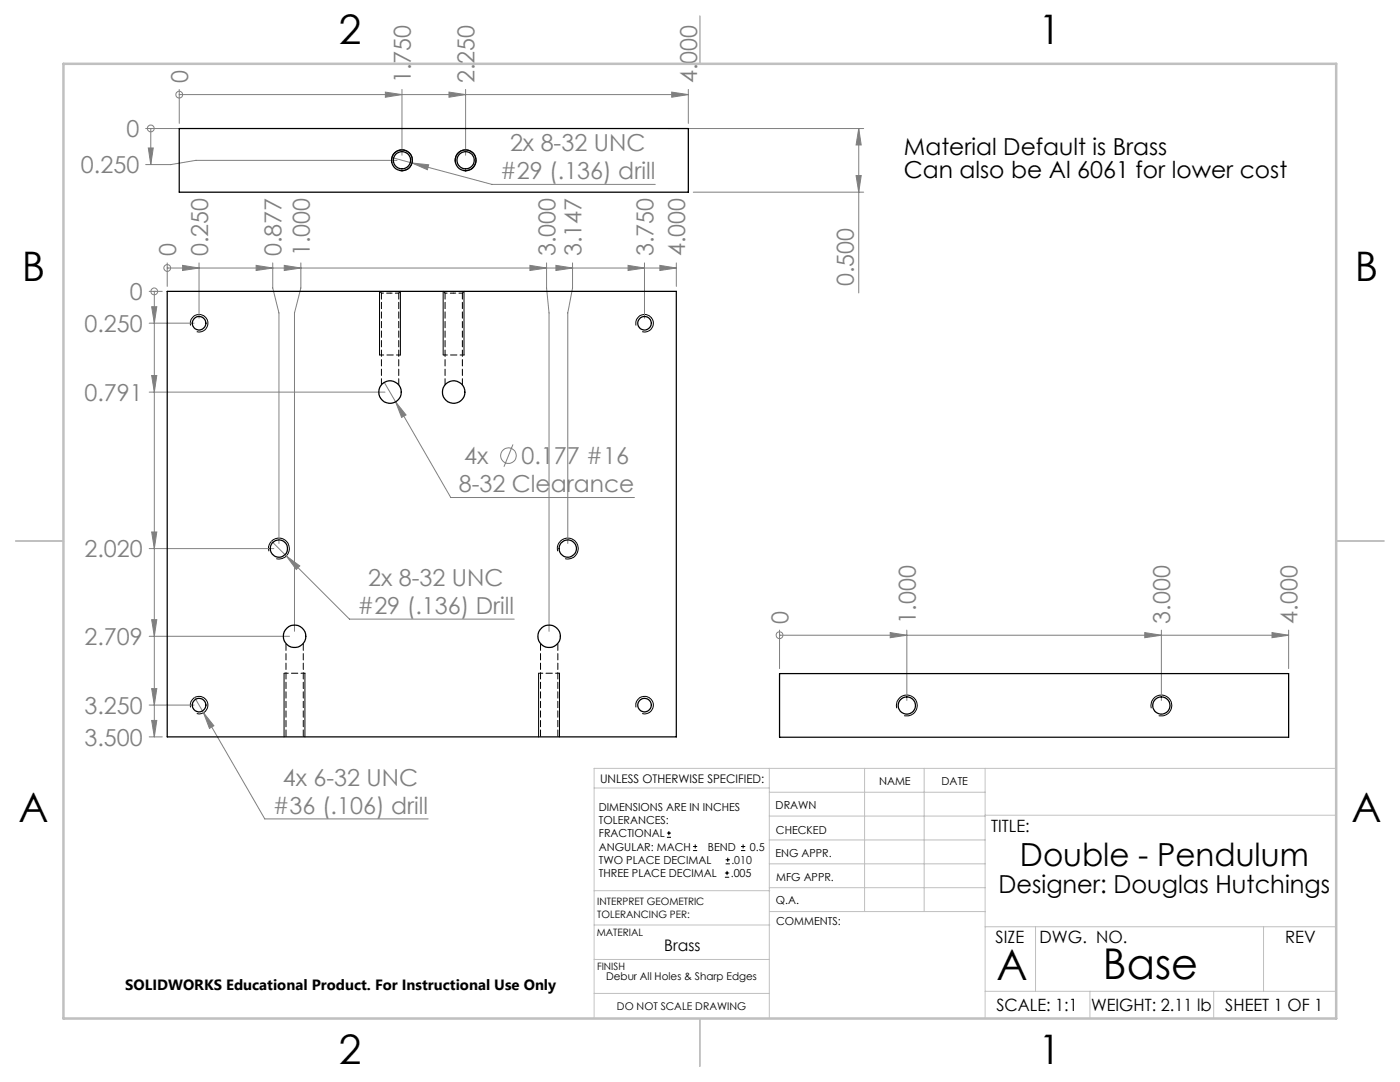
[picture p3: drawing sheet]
<svg xmlns="http://www.w3.org/2000/svg" width="279mm" height="216mm" viewBox="0 0 279 216" stroke-linecap="round" stroke-linejoin="round" font-family="sans-serif">
<g fill="none" stroke="#808080" stroke-width=".2">
<path d="M35.8 18.9h.1M35.8 17.9v6.7M35.8 18.9h101.6M76.9 18.4l3.3 .5-3.3 .5zM80.2 17.9v13.1M89.6 18.4l3.3 .5-3.3 .5zM92.9 17.9v13.1M134.1 18.4l3.3 .5-3.3 .5zM137.4 17.9v6.7M29.1 25.6h6.7M29.6 29.5h1l-.5 3.3zM30.1 25.6v7.2"/>
<path d="M30.1 25.6h.1M78.2 31.4l4 1.1M79.2 32h-40.1l-5 .8h-5M82.2 32.5l3.3 .4-.2 1zM82.2 32.5l16 4.3h32.6M133.4 25.6h39M138.4 38.3h34M170.9 35h1l-.5 3.3zM171.4 25.6l.5 3.3h-1zM171.4 25.6v32.9M29.8 58.1h2.6M30.8 58.1h.1"/>
<path d="M30.8 58.1v88.9M33.4 53.5h.1M33.4 52.5v4.7M33.4 53.5h101.6M36.4 53l3.3 .5-3.3 .5zM39.7 52.5v11M51.1 53l3.3 .5-3.3 .5zM54.4 52.5v5l1.3 4.9v46M56.7 53l3.3 .5-3.3 .5zM60 52.5v5l-1.2 4.9v63.6M105.8 53l3.3 .5-3.3 .5zM109.1 52.5v5l.5 4.9v63.6"/>
<path d="M110.9 53l3.4 .5-3.4 .5zM114.3 52.5v5l-1 4.9v46M125.3 53l3.3 .5-3.3 .5zM128.6 52.5v11M131.7 53l3.3 .5-3.3 .5zM135 52.5v4.7M29.8 64.5h8.9M29.8 78.2h47M30.3 61.2h1l-.5 3.3zM30.3 74.9h1l-.5 3.3zM76.7 76.3l2.3 3.9M79 80.2l2 2.6-.8 .5z"/>
<path d="M79 80.2l11 19.1h36.6M102.4 88.7l-1.8 4.4M29.8 109.5h24.8M30.3 106.2h1l-.5 3.3zM54.2 108l15.5 15.5h32.9M57.1 110.9l2.7 2-.7 .7zM29.8 127h28M30.3 123.6h1l-.5 3.4zM30.3 137.4h1l-.5 3.3zM38.8 139.2l1.8 3M155.6 126.8h.1M155.6 125.7v7.7"/>
<path d="M155.6 126.8h101.6M177.7 126.2l3.3 .6-3.3 .4zM181 125.7v14.1M228.5 126.2l3.3 .6-3.3 .4zM231.8 125.7v14.1M253.9 126.2l3.3 .6-3.3 .4zM257.2 125.7v7.7M29.8 147h2.6M29.8 140.7h8.9M30.3 143.8h1l-.5 3.2zM40.6 142.2l2.1 2.6-.9 .5zM40.6 142.2l12.2 21.2h32.6"/>
<circle cx="35.8" cy="18.9" r=".68"/>
<circle cx="30.1" cy="25.6" r=".68"/>
<circle cx="30.8" cy="58.2" r=".68"/>
<circle cx="33.4" cy="53.5" r=".68"/>
<circle cx="101.5" cy="90.9" r="1.56"/>
<circle cx="155.6" cy="126.7" r=".68"/>
</g>
<g fill="none" stroke="#000" stroke-width=".2">
<path d="M78.2 32.5a2.09 2.09 0 0 1 1.8-2.6 2.09 2.09 0 0 1 2.3 2.3 2.09 2.09 0 0 1-2.6 1.8M90.9 32.5a2.09 2.09 0 0 1 1.8-2.6 2.09 2.09 0 0 1 2.3 2.3 2.09 2.09 0 0 1-2.6 1.8M75.7 58.1v12.7M79.9 58.1v12.7M88.4 58.1v12.7M92.6 58.1v12.7M38 64.9a1.75 1.75 0 0 1 1.6-2.2 1.75 1.75 0 0 1 1.9 1.9 1.75 1.75 0 0 1-2.2 1.6M126.9 64.9a1.75 1.75 0 0 1 1.6-2.2 1.75 1.75 0 0 1 1.9 1.9 1.75 1.75 0 0 1-2.2 1.6M53.7 110a2.08 2.08 0 0 1 1.8-2.6 2.08 2.08 0 0 1 2.2 2.2 2.08 2.08 0 0 1-2.6 1.9M111.3 110a2.09 2.09 0 0 1 1.8-2.6 2.09 2.09 0 0 1 2.3 2.2 2.09 2.09 0 0 1-2.6 1.9M56.7 134.3v12.7M60.9 134.3v12.7"/>
<path d="M107.5 134.3v12.7M111.7 134.3v12.7M38 141.1a1.75 1.75 0 0 1 1.6-2.2 1.75 1.75 0 0 1 1.9 1.9 1.75 1.75 0 0 1-2.2 1.6M126.9 141.1a1.75 1.75 0 0 1 1.6-2.2 1.75 1.75 0 0 1 1.9 1.9 1.75 1.75 0 0 1-2.2 1.6M179 141.3a2.09 2.09 0 0 1 1.8-2.6 2.09 2.09 0 0 1 2.3 2.3 2.09 2.09 0 0 1-2.7 1.8M229.8 141.3a2.09 2.09 0 0 1 1.8-2.6 2.09 2.09 0 0 1 2.3 2.3 2.09 2.09 0 0 1-2.7 1.8M133.1 167.1h.8M133.1 166.2h.8M133.5 165.8v.9M138.3 169.7h.8M138.3 168.9h.8M138.7 168.5v.8"/>
<path d="M144.7 175h.8M144.7 174.2h.8M144.8 172.4h.9M144.8 171.6h.9M145.1 173.8v.8M145.2 171.1v.9M147.9 169.7h.8M147.9 168.9h.8M148.3 168.5v.8"/>
</g>
<g fill="none" stroke="#c0c0c0" stroke-width=".2">
<path d="M118.6 157.2h34.9M153.5 153.3v49.9M153.5 158.1h43.1M172.5 153.3v28.6M184.4 153.3v28.6M196.6 153.3v49.9M266.7 153.3h-148.1v49.9M118.6 177.7h35M153.5 167.6h43.1M153.5 162.8h43.1M153.5 172.4h43.1M153.5 177.1h43.1"/>
<path d="M196.6 162.7h70.1M118.6 198.2h34.9M118.6 191.5h34.9M118.6 184.6h35M153.6 181.9h43M196.6 197.8h70.1M196.6 184.9h70.1M206.7 184.9v12.9M217.5 197.8v5.4M242.2 197.8v5.4M252.2 184.9v12.9"/>
</g>
<path d="M139.7 3.2v9.5M3.1 107.9h9.6M266.7 107.9h9.5M139.7 203.2v9.6" fill="none" stroke="#c0c0c0" stroke-width=".25"/>
<path d="M12.7 12.7h254v190.5h-254z" fill="none" stroke="#c0c0c0" stroke-width=".5"/>
<path d="M75.8 70.8h4.1M88.5 70.8h4.1M60.9 134.3h-4.2M111.7 134.3h-4.2" fill="none" stroke="#000" stroke-width=".2" stroke-dasharray="1.3 .6" stroke-dashoffset=".5"/>
<g fill="#808080">
<path d="M29.6 29.5h1l-.5 3.3z"/>
<path d="M30.3 61.2h1l-.5 3.3zM30.3 74.9h1l-.5 3.3zM30.3 143.8h1l-.5 3.2zM30.3 106.2h1l-.5 3.3zM30.3 123.6h1l-.5 3.4zM30.3 137.4h1l-.5 3.3z"/>
<path d="M36.4 53l3.3 .5-3.3 .5zM125.3 53l3.3 .5-3.3 .5zM131.7 53l3.3 .5-3.3 .5zM51.1 53l3.3 .5-3.3 .5zM56.7 53l3.3 .5-3.3 .5zM105.8 53l3.3 .5-3.3 .5zM110.9 53l3.4 .5-3.4 .5z"/>
<path d="M76.9 18.4l3.3 .5-3.3 .5zM89.6 18.4l3.3 .5-3.3 .5zM134.1 18.4l3.3 .5-3.3 .5zM177.7 126.2l3.3 .6-3.3 .4zM228.5 126.2l3.3 .6-3.3 .4zM253.9 126.2l3.3 .6-3.3 .4z"/>
<path d="M40.6 142.2l1.2 3.1 .9-.5zM79 80.2l1.2 3.1 .8-.5zM57.1 110.9l2 2.7 .7-.7zM82.2 32.5l3.1 1.4 .2-1z"/>
<path d="M171.4 25.6l.5 3.3h-1zM170.9 35h1l-.5 3.3z"/>
</g>
<g fill="none" stroke="#000" stroke-width=".25">
<path d="M35.8 25.6h101.6v12.7h-101.6zM33.4 58.1h101.6v88.9h-101.6zM155.6 134.4h101.6v12.7h-101.6z"/>
<circle cx="80.2" cy="32" r="2.09"/>
<circle cx="80.2" cy="32" r="1.71"/>
<circle cx="92.9" cy="32" r="2.09"/>
<circle cx="92.9" cy="32" r="1.71"/>
<circle cx="39.7" cy="64.5" r="1.37"/>
<circle cx="77.8" cy="78.2" r="2.25"/>
<circle cx="90.5" cy="78.2" r="2.25"/>
<circle cx="128.6" cy="64.5" r="1.37"/>
<circle cx="55.7" cy="109.4" r="1.72"/>
<circle cx="113.3" cy="109.4" r="1.72"/>
<circle cx="58.8" cy="127" r="2.25"/>
<circle cx="109.6" cy="127" r="2.25"/>
<circle cx="39.7" cy="140.7" r="1.37"/>
<circle cx="128.6" cy="140.7" r="1.37"/>
<circle cx="181" cy="140.8" r="1.71"/>
<circle cx="231.8" cy="140.8" r="1.71"/>
</g>
<path d="M76.1 58.5h1.8M77.9 58.5h1.7M88.8 58.5h1.8M90.6 58.5h1.7" fill="none" stroke="#000" stroke-width=".2" stroke-dasharray="1.3 .6" stroke-dashoffset=".9"/>
<path d="M75.8 58.1l.3 .4M79.6 58.5l.3-.4M88.5 58.1l.3 .4M92.3 58.5l.3-.4" fill="none" stroke="#000" stroke-width=".2" stroke-dasharray="1.3 .6"/>
<path d="M76.1 58.5v18.3M88.8 58.5v18.3M79.6 76.8v-18.3M92.3 76.8v-18.3" fill="none" stroke="#000" stroke-width=".2" stroke-dasharray="1.3 .6" stroke-dashoffset=".1"/>
<path d="M57.1 128.4v18.6M107.9 128.4v18.6M60.5 147v-18.6M111.3 147v-18.6" fill="none" stroke="#000" stroke-width=".2" stroke-dasharray="1.3 .6" stroke-dashoffset="-.1"/>
<g font-size="8.5">
<text x="198.9" y="195.5">A</text>
<text x="220.1" y="195.4">Base</text>
</g>
<g font-size="8.1">
<text x="67.6" y="8.9">2</text>
<text x="207.3" y="8.9">1</text>
<text x="4.4" y="56.2">B</text>
<text x="270.4" y="56.2">B</text>
<text x="3.7" y="164.1">A</text>
<text x="269.7" y="164.1">A</text>
<text x="67.6" y="212.4">2</text>
<text x="207.3" y="212.4">1</text>
</g>
<text font-size="6.3" x="203.6" y="172.9">Double - Pendulum</text>
<text font-size="4.9" x="199.3" y="178.1">Designer: Douglas Hutchings</text>
<g font-size="4.7" fill="#808080">
<text x="37.6" y="16.6" transform="rotate(-90 37.6 16.6)">0</text>
<text x="82" y="16.6" transform="rotate(-90 82 16.6)">1.750</text>
<text x="94.7" y="16.6" transform="rotate(-90 94.7 16.6)">2.250</text>
<text x="139.2" y="16.6" transform="rotate(-90 139.2 16.6)">4.000</text>
<text x="25.2" y="27.4">0</text>
<text x="16.2" y="34.6">0.250</text>
<text x="99.8" y="35.8">#29 (.136) drill</text>
<text x="101.8" y="30.2">2x 8-32 UNC</text>
<text x="35.2" y="51.1" transform="rotate(-90 35.2 51.1)">0</text>
<text x="41.5" y="51.1" transform="rotate(-90 41.5 51.1)">0.250</text>
<text x="56.2" y="51.1" transform="rotate(-90 56.2 51.1)">0.877</text>
<text x="61.8" y="51.1" transform="rotate(-90 61.8 51.1)">1.000</text>
<text x="110.9" y="51.1" transform="rotate(-90 110.9 51.1)">3.000</text>
<text x="116" y="51.1" transform="rotate(-90 116 51.1)">3.147</text>
<text x="130.4" y="51.1" transform="rotate(-90 130.4 51.1)">3.750</text>
<text x="136.8" y="51.1" transform="rotate(-90 136.8 51.1)">4.000</text>
<text x="25.9" y="59.9">0</text>
<text x="170.4" y="57.2" transform="rotate(-90 170.4 57.2)">0.500</text>
<text x="16.9" y="66.2">0.250</text>
<text x="16.9" y="80">0.791</text>
<text x="92.7" y="92.6">4x</text>
<text x="104.1" y="92.6">0.177 #16</text>
<text x="91.6" y="98.2">8-32 Clearance</text>
<text x="16.9" y="111.2">2.020</text>
<text x="73.5" y="117">2x 8-32 UNC</text>
<text x="71.4" y="122.5">#29 (.136) Drill</text>
<text x="157.4" y="124.4" transform="rotate(-90 157.4 124.4)">0</text>
<text x="182.8" y="124.4" transform="rotate(-90 182.8 124.4)">1.000</text>
<text x="233.6" y="124.4" transform="rotate(-90 233.6 124.4)">3.000</text>
<text x="259" y="124.4" transform="rotate(-90 259 124.4)">4.000</text>
<text x="16.9" y="128.7">2.709</text>
<text x="16.9" y="142.5">3.250</text>
<text x="16.9" y="148.8">3.500</text>
<text x="56.4" y="156.8">4x 6-32 UNC</text>
<text x="54.4" y="162.4">#36 (.106) drill</text>
</g>
<g font-size="4.7">
<text x="180.4" y="31">Material Default is Brass</text>
<text x="180.4" y="35.6">Can also be Al 6061 for lower cost</text>
</g>
<g font-size="3.4">
<text x="197.8" y="166">TITLE:</text>
<text x="198.7" y="188.1">SIZE</text>
<text x="207.5" y="188.1">DWG. NO.</text>
<text x="256.5" y="188.2">REV</text>
<text x="198.8" y="201.7">SCALE: 1:1</text>
<text x="217.7" y="201.8">WEIGHT: 2.11 lb</text>
<text x="244.5" y="201.7">SHEET 1 OF 1</text>
</g>
<text font-size="3.2" x="132.6" y="189.7">Brass</text>
<text font-size="3" x="25" y="197.6">SOLIDWORKS Educational Product. For Instructional Use Only</text>
<text font-size="2.4" x="119.8" y="156.2">UNLESS OTHERWISE SPECIFIED:</text>
<g font-size="2.2">
<text x="119.5" y="161.8">DIMENSIONS ARE IN INCHES</text>
<text x="154.8" y="161.4">DRAWN</text>
<text x="175.4" y="156.6">NAME</text>
<text x="187.9" y="156.7">DATE</text>
<text x="119.5" y="164.4">TOLERANCES:</text>
<text x="119.5" y="167.1">FRACTIONAL</text>
<text x="154.9" y="166.3">CHECKED</text>
<text x="119.5" y="172.4">TWO PLACE DECIMAL</text>
<text x="119.5" y="169.7">ANGULAR: MACH</text>
<text x="141.3" y="169.7">BEND</text>
<text x="146" y="172.4">.010</text>
<text x="149.6" y="169.7">0.5</text>
<text x="154.8" y="171">ENG APPR.</text>
<text x="119.5" y="175">THREE PLACE DECIMAL</text>
<text x="145.8" y="175">.005</text>
<text x="154.9" y="175.7">MFG APPR.</text>
<text x="154.9" y="180.4">Q.A.</text>
<text x="154.9" y="184.6">COMMENTS:</text>
</g>
<g font-size="2.1">
<text x="121" y="195.6">Debur All Holes &amp; Sharp Edges</text>
<text x="123.1" y="201.6">DO NOT SCALE DRAWING</text>
</g>
<g font-size="2">
<text x="119.2" y="180.6">INTERPRET GEOMETRIC</text>
<text x="119.2" y="183.1">TOLERANCING PER:</text>
<text x="119.1" y="186.7">MATERIAL</text>
<text x="119.1" y="193.5">FINISH</text>
</g>
</svg>
